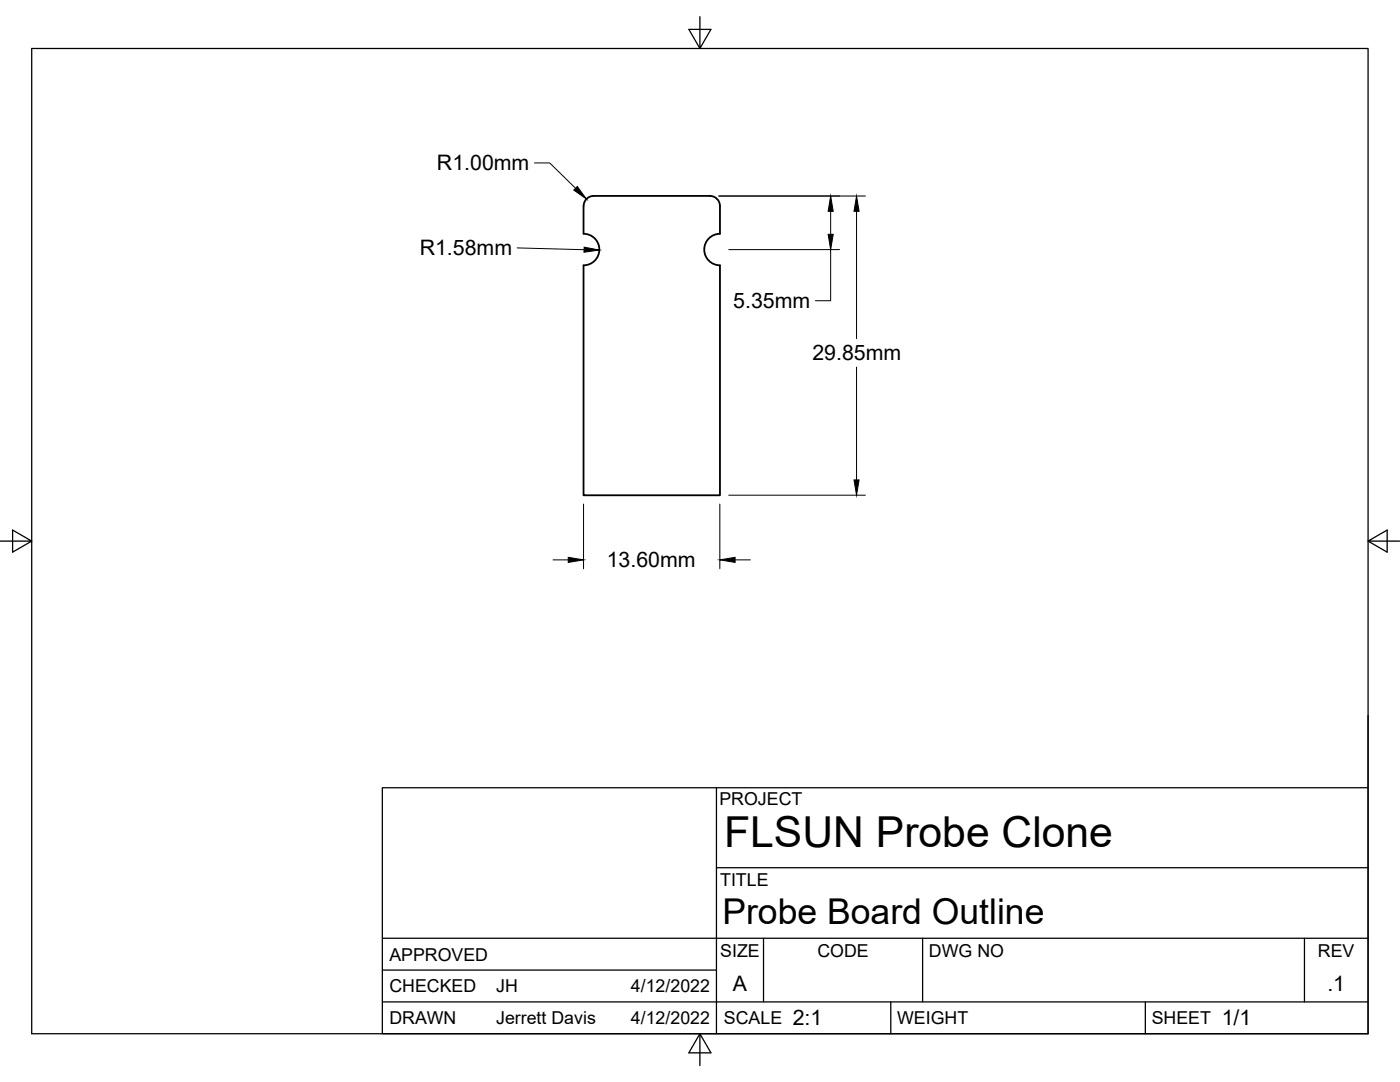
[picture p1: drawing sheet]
<svg xmlns="http://www.w3.org/2000/svg" width="279mm" height="216mm" viewBox="0 0 279 216" stroke-linecap="round" stroke-linejoin="round" font-family="sans-serif">
<!-- layer: Visible -->
<path d="M118.5 39.1h23.2M118.5 39.1a2 2 0 0 0-2 2M141.7 39.1a2 2 0 0 1 2 2v5.6a3.2 3.2 0 0 0-3.2 3.1 3.2 3.2 0 0 0 3.2 3.2v45.8h-27.2v-45.9a3.1 3.1 0 0 0 3.1-3.1 3.1 3.1 0 0 0-3.1-3.1v-5.6" fill="none" stroke="#000" stroke-width=".36"/>
<!-- layer: Dimensions -->
<g fill="none" stroke="#000" stroke-width=".2">
<path d="M106.7 32.5h3l5.2 5.1M143.4 39.1h29.3M103.2 49.5l13.4 .3M145.4 49.8h22.2M165.8 49.8v10.2h-3.1M165.8 42.2v4.6M170.9 42.2v25.4M170.9 73.2v22.6M145.4 98.8h27.3M110.4 111.7h3M116.5 100.6v12.9M143.7 100.6v12.9"/>
<path d="M146.7 111.7h3.1"/>
</g>
<path d="M115.2 37.2l1.8 2.5-2.5-1.8zM116.6 49.3l3 .6-3.1 .4zM165.8 39.1l.5 3.1h-1zM165.3 46.8h1l-.5 3zM170.9 39.1l.5 3.1h-1zM170.4 95.8h1l-.5 3zM113.4 111.2l3.1 .5-3.1 .5zM143.7 111.7l3-.5v1z" fill="#000" stroke="#000" stroke-width=".2"/>
<!-- layer: Border -->
<path d="M6.3 9.7h266.7v196.6h-266.7zM139.7 3.3v6.4l2.2-3.8h-4.4l2.2 3.8M0 108h6.3l-3.8-2.2v4.4l3.8-2.2M273 108l3.8 2.2v-4.4l-3.8 2.2h6.4M139.7 206.3l-2.2 3.8h4.4l-2.2-3.8v6.3" fill="none" stroke="#000" stroke-width=".25"/>
<!-- layer: Titleblock -->
<path d="M143 157.2v49.1M272.9 157.2h-196.6v49.1M273 142.8v63.5h-196.6M143 173.1h130M76.4 199.9h196.6M76.4 193.6h66.6M76.4 187.2h196.6M152.4 187.2v12.7M177.8 199.9v6.4M184.1 187.2v12.7M228.6 199.9v6.4M260.3 187.2v12.7" fill="none" stroke="#000" stroke-width=".25"/>
<text font-size="8.5" x="144.5" y="169.1">FLSUN Probe Clone</text>
<text font-size="7.1" x="144.2" y="184.3">Probe Board Outline</text>
<g font-size="4.3">
<text x="87.2" y="34">R1.00mm</text>
<text x="83.8" y="51">R1.58mm</text>
<text x="146.3" y="61.5">5.35mm</text>
<text x="162.1" y="71.9">29.85mm</text>
<text x="121.1" y="113.2">13.60mm</text>
<text x="146.3" y="197.7">A</text>
<text x="264.9" y="197.7">.1</text>
<text x="158.2" y="204.6">2:1</text>
<text x="243.8" y="204.6">1/1</text>
</g>
<g font-size="3.5">
<text x="143.6" y="160.6">PROJECT</text>
<text x="143.7" y="176.7">TITLE</text>
<text x="77.7" y="191.7">APPROVED</text>
<text x="143.7" y="191">SIZE</text>
<text x="163.1" y="191">CODE</text>
<text x="185.4" y="191">DWG NO</text>
<text x="263" y="191">REV</text>
<text x="77.7" y="198">CHECKED</text>
<text x="99" y="198">JH</text>
<text x="125.9" y="198">4/12/2022</text>
<text x="77.7" y="204.4">DRAWN</text>
<text x="99" y="204.4">Jerrett Davis</text>
<text x="125.9" y="204.4">4/12/2022</text>
<text x="144.5" y="204.4">SCALE</text>
<text x="179" y="204.4">WEIGHT</text>
<text x="229.8" y="204.4">SHEET</text>
</g>
</svg>
